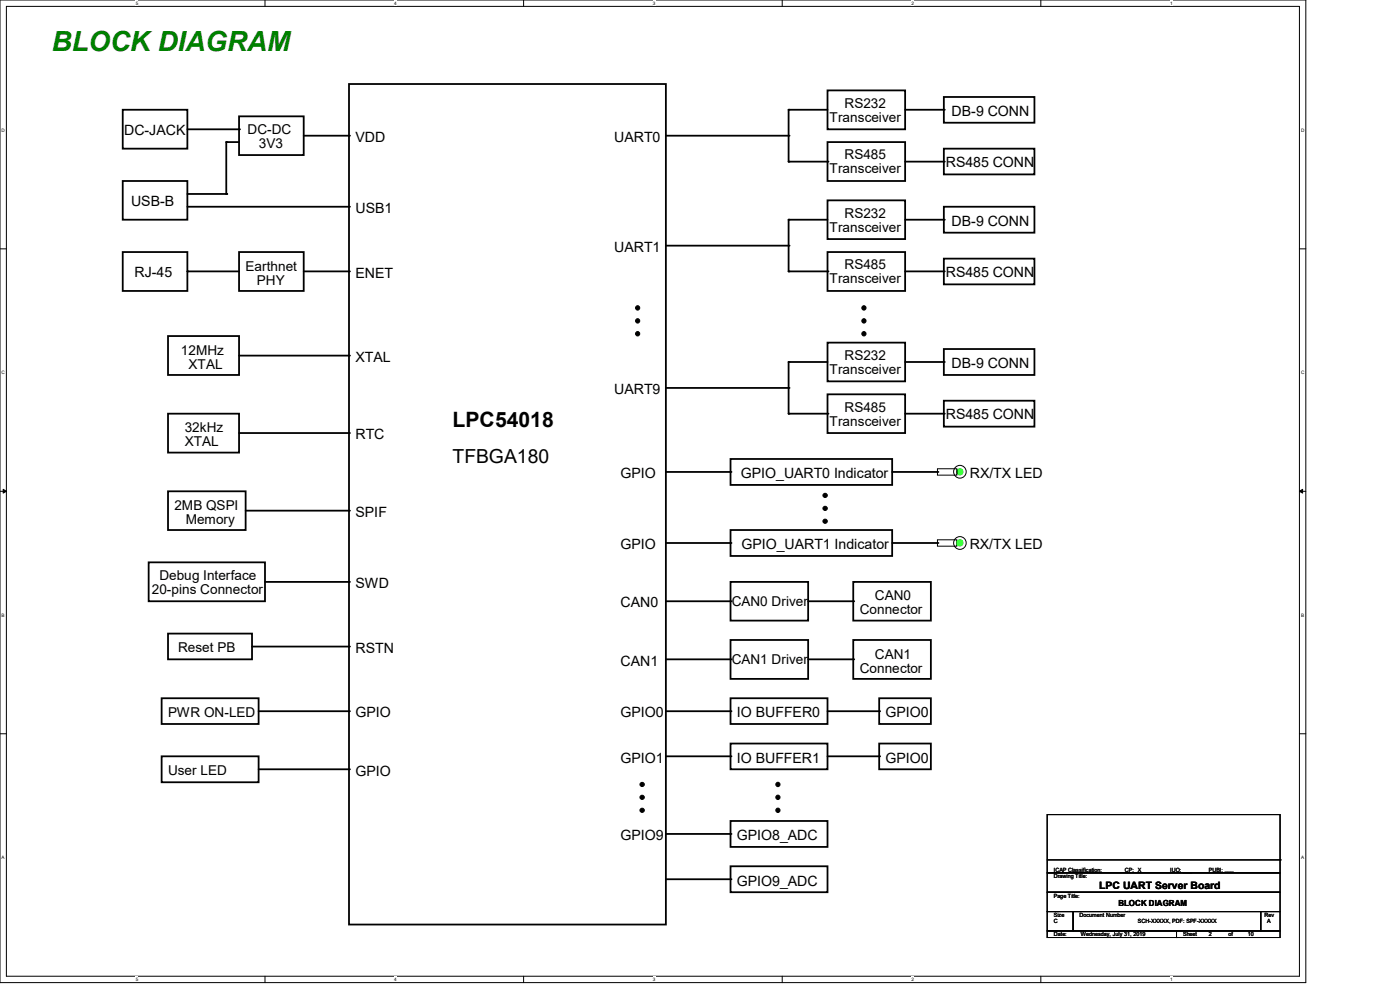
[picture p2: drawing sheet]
<svg xmlns="http://www.w3.org/2000/svg" width="297mm" height="210mm" viewBox="0 0 297 210" stroke-linecap="round" stroke-linejoin="round" font-family="sans-serif">
<path d="M0 0h277v208.4h-277zM1.4 1.4h274.3v205.7h-274.3z" fill="none" stroke="#000" stroke-width=".21"/>
<g fill="#fff">
<path d="M28.8 .1h.5v1.1h-.5z"/>
<path d="M28.8 207.2h.5v1.1h-.5z"/>
</g>
<path d="M56.2 0v1.4M56.2 207.1v1.3" fill="none" stroke="#000" stroke-width=".21"/>
<g fill="#fff">
<path d="M83.7 .1h.5v1.1h-.5z"/>
<path d="M83.7 207.2h.5v1.1h-.5z"/>
</g>
<path d="M111.1 0v1.4M111.1 207.1v1.3" fill="none" stroke="#000" stroke-width=".21"/>
<g fill="#fff">
<path d="M138.5 .1h.6v1.1h-.6z"/>
<path d="M138.5 207.2h.6v1.1h-.6z"/>
</g>
<path d="M165.9 0v1.4M165.9 207.1v1.3" fill="none" stroke="#000" stroke-width=".21"/>
<g fill="#fff">
<path d="M193.4 .1h.5v1.1h-.5z"/>
<path d="M193.4 207.2h.5v1.1h-.5z"/>
</g>
<path d="M220.8 0v1.4M220.8 207.1v1.3" fill="none" stroke="#000" stroke-width=".21"/>
<g fill="#fff">
<path d="M248.2 .1h.6v1.1h-.6z"/>
<path d="M248.2 207.2h.6v1.1h-.6z"/>
<path d="M.3 27.1h.8v1.1h-.8z"/>
<path d="M276 27.1h.7v1.1h-.7z"/>
<path d="M.3 78.5h.8v1.1h-.8z"/>
<path d="M276 78.5h.7v1.1h-.7z"/>
</g>
<path d="M0 52.8h1.4M275.7 52.8h1.3" fill="none" stroke="#000" stroke-width=".21"/>
<g fill="#fff">
<path d="M.3 129.9h.7v1.1h-.7z"/>
<path d="M276 129.9h.6v1.1h-.6z"/>
</g>
<path d="M0 104.2h1.4M275.7 104.2h1.3" fill="none" stroke="#000" stroke-width=".21"/>
<path d="M.7 103.8l.7 .4-.7 .4zM275.7 104.2l.7-.4v.8z" fill="#000" stroke="#000" stroke-width=".21"/>
<g fill="#fff">
<path d="M.3 181.4h.7v1.1h-.7z"/>
<path d="M276 181.4h.6v1.1h-.6z"/>
</g>
<g fill="none" stroke="#000" stroke-width=".21">
<path d="M198.9 99.4h4.1v1.4h-4.1zM198.9 114.5h4.1v1.4h-4.1zM0 155.7h1.4M275.7 155.7h1.3M222.2 172.8h49.4v12.4h-49.4zM222.2 185.2h49.4v4.1h-49.4zM222.2 189.3h49.4v4.1h-49.4zM222.2 193.4h5.5v4.1h-5.5zM222.2 197.5h27.4v1.4h-27.4zM222.2 182.4h49.4M227.7 193.4h39.8v4.1h-39.8zM249.6 197.5h22v1.4h-22z"/>
<path d="M267.5 193.4h4.1v4.1h-4.1zM271.6 182.4h.1"/>
<circle cx="203.6" cy="115.2" r="1.34"/>
<circle cx="203.6" cy="100.1" r="1.34"/>
</g>
<g fill="none" stroke="#000" stroke-width=".38">
<path d="M74 17.8h67.3v178.3h-67.3zM175.6 19.2h16.4v8.2h-16.4zM26 38.4h13.8v8.2h-13.8zM26 23.3h13.8v8.2h-13.8zM39.8 27.4h10.9M50.7 24.7h13.7v8.2h-13.7zM50.7 30.1h-2.7v11h-8.2M64.4 28.8h9.6M141.3 28.8h26M175.6 30.1h16.4v8.3h-16.4zM175.6 23.3h-8.3v11h8.3M192 23.3h8.2"/>
<path d="M192 34.3h8.2M200.2 20.6h19.3v5.4h-19.3zM200.2 31.5h19.3v5.5h-19.3zM26 53.5h13.8v8.2h-13.8zM39.8 57.6h10.9M39.8 43.9h34.2M50.7 53.5h13.7v8.2h-13.7zM64.4 57.6h9.6M141.3 52.1h26M175.6 42.5h16.4v8.2h-16.4zM175.6 53.5h16.4v8.2h-16.4zM175.6 46.6h-8.3v11h8.3"/>
<path d="M192 57.6h8.2M192 46.6h8.2M200.2 54.9h19.3v5.4h-19.3zM200.2 43.9h19.3v5.5h-19.3zM35.6 71.3h15.1v8.2h-15.1zM50.7 75.4h23.3M175.6 72.7h16.4v8.2h-16.4zM175.6 76.8h-8.3v11h8.3M192 76.8h8.2M200.2 74h19.3v5.5h-19.3zM35.6 87.8h15.1v8.2h-15.1zM50.7 91.9h23.3"/>
<path d="M141.3 82.3h26M155 97.4h34.3v5.5h-34.3zM175.6 83.7h16.4v8.2h-16.4zM192 87.8h8.2M200.2 85h19.3v5.5h-19.3zM31.5 119.3h24.7v8.3h-24.7zM35.6 104.2h16.5v8.2h-16.5zM52.1 108.3h21.9M141.3 100.1h13.7M141.3 115.2h13.7M155 112.4h34.3v5.5h-34.3zM189.3 100.1h9.6"/>
<path d="M189.3 115.2h9.6M35.6 134.4h17.9v5.5h-17.9zM53.5 137.2h20.5M56.2 123.4h17.8M141.3 127.6h13.7M141.3 139.9h13.7M155 123.4h16.4v8.3h-16.4zM155 135.8h16.4v8.2h-16.4zM171.4 127.6h9.6M171.4 139.9h9.6M181 123.4h16.5v8.3h-16.5zM181 135.8h16.5v8.2h-16.5z"/>
<path d="M34.3 148.1h20.6v5.5h-20.6zM54.9 150.9h19.1M141.3 150.9h13.7M155 148.1h20.6v5.5h-20.6zM155 157.7h20.6v5.5h-20.6zM175.6 150.9h10.9M186.5 148.1h11v5.5h-11zM186.5 157.7h11v5.5h-11zM34.3 160.4h20.6v5.5h-20.6zM54.9 163.2h19.1M141.3 160.4h13.7M141.3 176.9h13.7"/>
<path d="M155 174.2h20.6v5.5h-20.6zM175.6 160.4h10.9M141.3 186.5h13.7M155 183.8h20.6v5.5h-20.6z"/>
</g>
<g fill="#000">
<circle cx="48" cy="30.1" r=".19"/>
<circle cx="50.7" cy="27.4" r=".19"/>
<circle cx="74" cy="28.8" r=".19"/>
<circle cx="167.3" cy="34.3" r=".19"/>
<circle cx="167.3" cy="28.8" r=".19"/>
<circle cx="167.3" cy="23.3" r=".19"/>
<circle cx="175.6" cy="34.3" r=".19"/>
<circle cx="200.2" cy="34.3" r=".19"/>
<circle cx="200.2" cy="23.3" r=".19"/>
<circle cx="39.8" cy="57.6" r=".19"/>
<circle cx="48" cy="41.1" r=".19"/>
<circle cx="74" cy="43.9" r=".19"/>
<circle cx="74" cy="57.6" r=".19"/>
<circle cx="167.3" cy="57.6" r=".19"/>
<circle cx="167.3" cy="52.1" r=".19"/>
<circle cx="167.3" cy="46.6" r=".19"/>
<circle cx="175.6" cy="57.6" r=".19"/>
<circle cx="200.2" cy="46.6" r=".19"/>
<circle cx="200.2" cy="57.6" r=".19"/>
<circle cx="74" cy="75.4" r=".19"/>
<circle cx="167.3" cy="76.8" r=".19"/>
<circle cx="200.2" cy="76.8" r=".19"/>
<circle cx="74" cy="91.9" r=".19"/>
<circle cx="167.3" cy="82.3" r=".19"/>
<circle cx="167.3" cy="87.8" r=".19"/>
<circle cx="175.6" cy="87.8" r=".19"/>
<circle cx="200.2" cy="87.8" r=".19"/>
<circle cx="74" cy="108.3" r=".19"/>
<circle cx="155" cy="115.2" r=".19"/>
<circle cx="155" cy="100.1" r=".19"/>
<circle cx="198.9" cy="100.1" r=".19"/>
<circle cx="198.9" cy="115.2" r=".19"/>
<circle cx="74" cy="137.2" r=".19"/>
<circle cx="74" cy="123.4" r=".19"/>
<circle cx="155" cy="139.9" r=".19"/>
<circle cx="155" cy="127.6" r=".19"/>
<circle cx="181" cy="127.6" r=".19"/>
<circle cx="181" cy="139.9" r=".19"/>
<circle cx="74" cy="150.9" r=".19"/>
<circle cx="155" cy="150.9" r=".19"/>
<circle cx="186.5" cy="150.9" r=".19"/>
<circle cx="74" cy="163.2" r=".19"/>
<circle cx="155" cy="160.4" r=".19"/>
<circle cx="155" cy="176.9" r=".19"/>
<circle cx="186.5" cy="160.4" r=".19"/>
<circle cx="155" cy="186.5" r=".19"/>
</g>
<g fill="#000" stroke="#000" stroke-width=".21">
<circle cx="135.3" cy="65.3" r=".46"/>
<circle cx="135.3" cy="70.8" r=".46"/>
<circle cx="135.3" cy="68.1" r=".46"/>
<circle cx="183.3" cy="68.1" r=".46"/>
<circle cx="183.3" cy="65.3" r=".46"/>
<circle cx="183.3" cy="70.8" r=".46"/>
<circle cx="175.1" cy="110.6" r=".46"/>
<circle cx="175.1" cy="105.1" r=".46"/>
<circle cx="175.1" cy="107.8" r=".46"/>
<circle cx="136.2" cy="169.1" r=".46"/>
<circle cx="136.2" cy="166.4" r=".46"/>
<circle cx="136.2" cy="171.9" r=".46"/>
<circle cx="165" cy="169.1" r=".46"/>
<circle cx="165" cy="171.9" r=".46"/>
<circle cx="165" cy="166.4" r=".46"/>
</g>
<g fill="#0f0" stroke="#0f0" stroke-width=".21">
<circle cx="203.6" cy="100.1" r=".66"/>
<circle cx="203.6" cy="115.2" r=".66"/>
</g>
<text font-size="5.9" fill="#008000" x="11" y="10.9">BLOCK DIAGRAM</text>
<text font-size="4.5" x="96" y="90.6">LPC54018</text>
<text font-size="4.1" x="96" y="98.3">TFBGA180</text>
<g font-size="3">
<text x="26.3" y="28.7">DC-JACK</text>
<text x="201.9" y="24.6">DB-9 CONN</text>
<text x="75.4" y="30.1">VDD</text>
<text x="130.3" y="30.1">UART0</text>
<text x="200.7" y="35.5">RS485 CONN</text>
<text x="27.8" y="43.7">USB-B</text>
<text x="75.4" y="45.2">USB1</text>
<text x="201.9" y="48">DB-9 CONN</text>
<text x="130.3" y="53.4">UART1</text>
<text x="28.5" y="58.7">RJ-45</text>
<text x="75.4" y="58.9">ENET</text>
<text x="200.7" y="58.8">RS485 CONN</text>
<text x="75.4" y="76.8">XTAL</text>
<text x="130.3" y="83.6">UART9</text>
<text x="201.9" y="78.1">DB-9 CONN</text>
<text x="200.7" y="89">RS485 CONN</text>
<text x="75.4" y="93.2">RTC</text>
<text x="131.7" y="101.4">GPIO</text>
<text x="157.2" y="101.4">GPIO_UART0 Indicator</text>
<text x="205.7" y="101.4">RX/TX LED</text>
<text x="75.4" y="109.7">SPIF</text>
<text x="131.7" y="116.5">GPIO</text>
<text x="157.3" y="116.5">GPIO_UART1 Indicator</text>
<text x="205.7" y="116.5">RX/TX LED</text>
<text x="75.4" y="124.8">SWD</text>
<text x="131.7" y="128.9">CAN0</text>
<text x="75.4" y="138.5">RSTN</text>
<text x="131.7" y="141.2">CAN1</text>
<text x="75.4" y="152.2">GPIO</text>
<text x="131.7" y="152.2">GPIO0</text>
<text x="156.3" y="152.2">IO BUFFER0</text>
<text x="187.9" y="152.2">GPIO0</text>
<text x="131.7" y="161.8">GPIO1</text>
<text x="156.3" y="161.8">IO BUFFER1</text>
<text x="187.9" y="161.8">GPIO0</text>
<text x="75.4" y="164.5">GPIO</text>
<text x="131.7" y="178.3">GPIO9</text>
<text x="156.3" y="178.3">GPIO8_ADC</text>
<text x="156.3" y="187.9">GPIO9_ADC</text>
</g>
<g font-size="2.9">
<text x="179.2" y="22.9">RS232</text>
<text x="52.5" y="28.4">DC-DC</text>
<text x="176" y="25.8">Transceiver</text>
<text x="54.9" y="31.3">3V3</text>
<text x="179.2" y="33.8">RS485</text>
<text x="176" y="36.8">Transceiver</text>
<text x="179.2" y="46.2">RS232</text>
<text x="176" y="49.1">Transceiver</text>
<text x="52.1" y="57.4">Earthnet</text>
<text x="179.2" y="57.1">RS485</text>
<text x="54.5" y="60.4">PHY</text>
<text x="176" y="60.1">Transceiver</text>
<text x="38.4" y="75.3">12MHz</text>
<text x="179.2" y="76.4">RS232</text>
<text x="40" y="78.2">XTAL</text>
<text x="176" y="79.3">Transceiver</text>
<text x="179.2" y="87.3">RS485</text>
<text x="39.2" y="91.6">32kHz</text>
<text x="39.2" y="94.5">XTAL</text>
<text x="176" y="90.3">Transceiver</text>
<text x="37" y="108.2">2MB QSPI</text>
<text x="39.4" y="111.1">Memory</text>
<text x="32.2" y="125.9">20-pins Connector</text>
<text x="33.8" y="123">Debug Interface</text>
<text x="155.2" y="128.5">CAN0 Driver</text>
<text x="182.4" y="130.3">Connector</text>
<text x="185.6" y="127.4">CAN0</text>
<text x="37.8" y="138.3">Reset PB</text>
<text x="155.2" y="140.8">CAN1 Driver</text>
<text x="182.4" y="142.7">Connector</text>
<text x="185.6" y="139.7">CAN1</text>
<text x="35.6" y="152.1">PWR ON-LED</text>
<text x="35.6" y="164.4">User LED</text>
</g>
<text font-size="2.2" x="233.2" y="188.6">LPC UART Server Board</text>
<text font-size="1.8" x="237.3" y="192.3">BLOCK DIAGRAM</text>
<g font-size="1.2">
<text x="223.6" y="184.9">ICAP Classification:</text>
<text x="238.6" y="184.9">CP: X</text>
<text x="248.2" y="184.9">IUO: ___</text>
<text x="256.4" y="184.9">PUBI: ___</text>
<text x="223.6" y="186.3">Drawing Title:</text>
<text x="223.6" y="190.4">Page Title:</text>
<text x="223.6" y="194.5">Size</text>
<text x="223.6" y="195.9">C</text>
<text x="229" y="194.5">Document Number</text>
<text x="241.4" y="195.9">SCH-XXXXX, PDF: SPF-XXXXX</text>
<text x="268.3" y="194.5">Rev</text>
<text x="268.8" y="195.9">A</text>
<text x="223.6" y="198.6">Date:</text>
<text x="229.3" y="198.6">Wednesday, July 31, 2019</text>
<text x="251" y="198.6">Sheet</text>
<text x="256.4" y="198.6">2</text>
<text x="260.6" y="198.6">of</text>
<text x="264.7" y="198.6">10</text>
</g>
<g font-size="1">
<text x="28.8" y="1">5</text>
<text x="83.7" y="1">4</text>
<text x="138.5" y="1">3</text>
<text x="193.4" y="1">2</text>
<text x="248.2" y="1">1</text>
<text x=".3" y="27.9">D</text>
<text x="276" y="27.9">D</text>
<text x=".3" y="79.4">C</text>
<text x="276" y="79.4">C</text>
<text x=".3" y="130.8">B</text>
<text x="276" y="130.8">B</text>
<text x=".3" y="182.2">A</text>
<text x="276" y="182.2">A</text>
<text x="28.8" y="208.1">5</text>
<text x="83.7" y="208.1">4</text>
<text x="138.5" y="208.1">3</text>
<text x="193.4" y="208.1">2</text>
<text x="248.2" y="208.1">1</text>
</g>
</svg>
